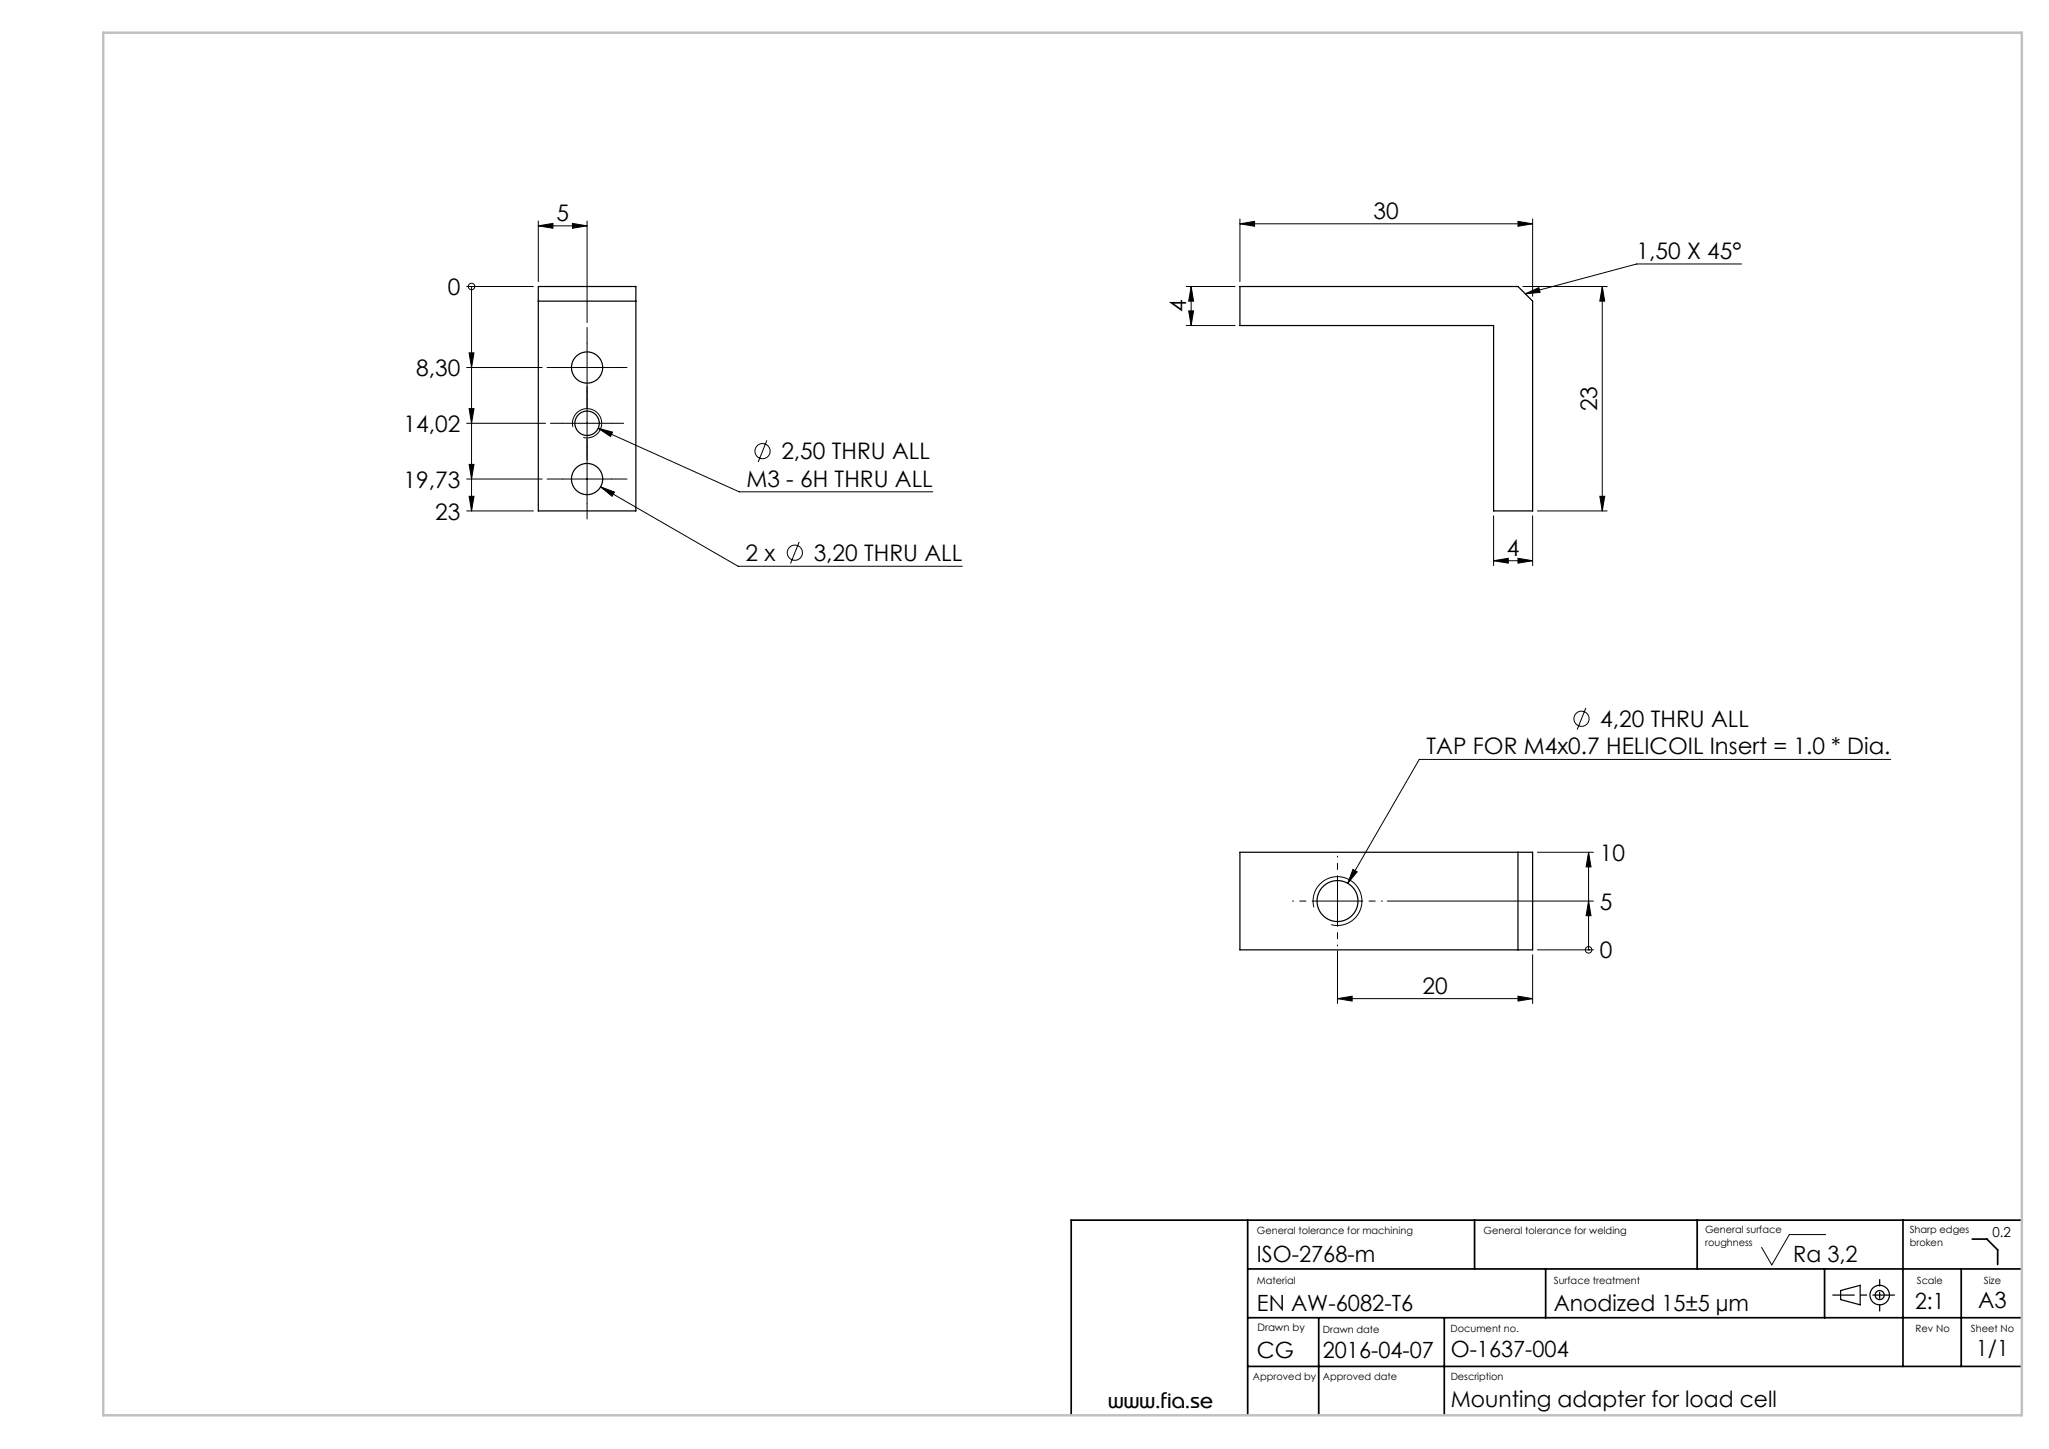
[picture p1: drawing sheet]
<svg xmlns="http://www.w3.org/2000/svg" width="420mm" height="297mm" viewBox="0 0 420 297" stroke-linecap="round" stroke-linejoin="round" font-family="sans-serif">
<g fill="none" stroke="#000" stroke-width=".2">
<path d="M95.7 58.7h13.6M96.7 58.7h.1M96.7 58.7v46M110.3 46.3l3-.5v1zM110.3 45.3v12.4M110.3 46.3h10M117.3 45.8l3 .5-3 .5zM120.3 45.3v20.8M243.2 58.7h10M244.2 58.7l.5 3h-1zM244.2 58.7v8M254.2 45.9l3-.5v1z"/>
<path d="M254.2 44.9v12.8M254.2 45.9h60M311.2 45.4l3 .5-3 .5zM312.2 58.7h17.2M314.2 44.9v15.8M328.4 58.7l.5 3h-1zM328.4 58.7v46M357 54.1h-21.5l-22.8 6.1M95.7 75.3h15.4M96.2 72.3h1l-.5 3zM115.3 75.3h10M120.3 70.3v10"/>
<path d="M243.2 66.7h10M243.7 63.7h1l-.5 3zM312.7 60.2l2.7-1.2 .3 .9zM95.7 98.2h15.4M95.7 86.8h16.1M96.2 83.8h1l-.5 3zM96.2 95.2h1l-.5 3zM115.3 98.2h10M115.3 86.8h10M117.4 87.5a3 3 0 0 1 2.7-3.7 3 3 0 0 1 3.2 3.2 3 3 0 0 1-3.7 2.7M120.3 81.8v10M120.3 93.2v10"/>
<path d="M122.6 87.8l3 .8-.5 .9zM122.6 87.8l28.9 13h39.7M123.1 99.8l2.9 1.1-.5 .8zM123.1 99.8l28.2 16.3h46M157.2 90.2l-1.8 4.5M95.7 104.7h13.6M96.2 101.7h1l-.5 3zM163.8 111.1l-1.8 4.4M306.2 114.9l3-.5v1zM306.2 105.7v10.2M306.2 114.9h8M311.2 114.4l3 .5-3 .5z"/>
<path d="M314.2 105.7v10.2M315.2 104.7h14.2M327.9 101.7h1l-.5 3zM325.1 145.1l-1.8 4.4M387.5 155.7h-96.6l-14.6 25.4M274.2 179.7v10M277.3 178.2l.9 .5-1.9 2.4zM315.2 174.7h11.4M325.6 174.7l.5 3h-1zM325.6 174.7v20M269.2 184.7h10M269.3 186a5 5 0 0 1 4.4-6.3 5 5 0 0 1 5.4 5.4 5 5 0 0 1-6.2 4.4"/>
<path d="M274.2 194.9v10.8M284.4 184.7h42.2M314.2 195.7v10M315.2 194.7h11.4M325.6 184.7l.5 3h-1zM325.6 194.7h.1M274.2 204.7l3-.5v1zM274.2 204.7h40M311.2 204.2l3 .5-3 .5zM374.2 253h-7.4l-3.6 6.3-2.1-3.6"/>
<circle cx="96.7" cy="58.7" r=".67"/>
<circle cx="156.3" cy="92.5" r="1.56"/>
<circle cx="162.9" cy="113.3" r="1.56"/>
<circle cx="324.2" cy="147.3" r="1.56"/>
<circle cx="325.6" cy="194.7" r=".67"/>
</g>
<g fill="none" stroke="#000" stroke-width=".25">
<path d="M110.3 58.7h20v46h-20zM254.2 58.7h57l3 3v43h-8v-38h-52zM110.3 61.7h20M254.2 174.7h60v20h-60zM311.2 174.7v20M377.3 264.5l4-1.1v4l-4-1z"/>
<circle cx="120.3" cy="75.3" r="3.2"/>
<circle cx="120.3" cy="98.2" r="3.2"/>
<circle cx="120.3" cy="86.8" r="2.5"/>
<circle cx="274.2" cy="184.7" r="4.2"/>
<circle cx="385.3" cy="265.4" r="2"/>
<circle cx="385.3" cy="265.4" r=".93"/>
</g>
<path d="M115.3 75.3h-3.2M120.3 70.3v-3.2M125.3 75.3h3.2M115.3 98.2h-3.2M115.3 86.8h-2.5M120.3 80.3v3.2M120.3 93.2v-3.2M120.3 81.8v-2.5M120.3 91.8v2.5M125.3 98.2h3.2M125.3 86.8h2.5M120.3 103.2v3.2" fill="none" stroke="#000" stroke-width=".2" stroke-dasharray="15.2 1.3 1.3 1.3"/>
<path d="M274.2 179.7v-4.2M269.2 184.7h-4.2M274.2 189.7v4.2M279.2 184.7h4.2" fill="none" stroke="#000" stroke-width=".2" stroke-dasharray="15.2 1.3 1.3 1.3" stroke-dashoffset="15"/>
<path d="M388.3 265.4h-12.6" fill="none" stroke="#000" stroke-width=".25" stroke-dasharray="15.2 1.3 1.3 1.3" stroke-dashoffset="10.8"/>
<path d="M385.3 268.7v-6.4" fill="none" stroke="#000" stroke-width=".25" stroke-dasharray="15.2 1.3 1.3 1.3" stroke-dashoffset="13.9"/>
<g fill="none" stroke="#000" stroke-width=".35">
<path d="M255.7 250.1v40M302.3 250.1v10M347.9 250.1v10M390.1 250.1v30M404.3 254h3l2.2 2.2v3M414.4 250.1h-194.8v40M255.7 270.1h158.7M255.7 260.1h158.7M270.3 270.1v20M296 270.1v20M316.8 260.1v10M374 260.1v10"/>
<path d="M402 260.1v20M255.7 280.1h158.7"/>
</g>
<path d="M21.2 6.7h393.2v283.4h-393.2z" fill="none" stroke="#c0c0c0" stroke-width=".5"/>
<g fill="#000">
<path d="M311.2 45.4l3 .5-3 .5zM254.2 45.9l3-.5v1zM117.3 45.8l3 .5-3 .5zM110.3 46.3l3-.5v1zM311.2 204.2l3 .5-3 .5zM274.2 204.7l3-.5v1z"/>
<path d="M328.4 58.7l.5 3h-1zM327.9 101.7h1l-.5 3zM244.2 58.7l.5 3h-1zM243.7 63.7h1l-.5 3z"/>
<path d="M96.2 72.3h1l-.5 3zM96.2 83.8h1l-.5 3zM96.2 95.2h1l-.5 3zM96.2 101.7h1l-.5 3zM325.6 184.7l.5 3h-1zM325.6 174.7l.5 3h-1z"/>
<path d="M312.7 60.2l2.7-1.2 .3 .9zM123.1 99.8l2.4 1.9 .5-.8zM122.6 87.8l2.5 1.7 .5-.9zM277.3 178.2l-1 2.9 1.9-2.4z"/>
<path d="M306.2 114.9l3-.5v1zM311.2 114.4l3 .5-3 .5z"/>
</g>
<g font-size="4.7">
<text x="114" y="45.3">5</text>
<text x="281.6" y="44.9">30</text>
<text x="335.5" y="53.1">1,50 X 45°</text>
<text x="91.8" y="60.5">0</text>
<text x="243.1" y="64" transform="rotate(-90 243.1 64)">4</text>
<text x="85.3" y="77.1">8,30</text>
<text x="82.7" y="88.5">14,02</text>
<text x="327.4" y="84.3" transform="rotate(-90 327.4 84.3)">23</text>
<text x="160.2" y="94.2">2,50 THRU ALL</text>
<text x="82.7" y="100">19,73</text>
<text x="153" y="99.8">M3 - 6H THRU ALL</text>
<text x="89.2" y="106.5">23</text>
<text x="308.9" y="113.9">4</text>
<text x="152.8" y="115">2 x</text>
<text x="166.8" y="115">3,20 THRU ALL</text>
<text x="328" y="149">4,20 THRU ALL</text>
<text x="292.4" y="154.6">TAP FOR M4x0.7 HELICOIL Insert = 1.0 * Dia.</text>
<text x="327.9" y="176.5">10</text>
<text x="327.9" y="186.5">5</text>
<text x="327.9" y="196.5">0</text>
<text x="291.6" y="203.7">20</text>
</g>
<g font-size="4.6">
<text x="257.6" y="258.6">ISO-2768-m</text>
<text x="367.6" y="258.6">Ra 3,2</text>
<text x="257.6" y="268.6">EN AW-6082-T6</text>
<text x="318.5" y="268.6">Anodized 15±5 µm</text>
<text x="392.6" y="268.3">2:1</text>
<text x="405.5" y="268">A3</text>
<text x="257.6" y="278.4">CG</text>
<text x="271.1" y="278.4">2016-04-07</text>
<text x="297.4" y="278.1">O-1637-004</text>
<text x="405.1" y="277.9">1/1</text>
<text x="297.4" y="288.4">Mounting adapter for load cell</text>
</g>
<text font-size="4.2" x="227.2" y="288.5">www.fia.se</text>
<text font-size="2.8" x="408.4" y="253.5">0.2</text>
<text font-size="2.1" x="257.7" y="272.8">Drawn by</text>
<g font-size="2">
<text x="257.6" y="252.9">General tolerance for machining</text>
<text x="304.1" y="252.9">General tolerance for welding</text>
<text x="349.5" y="252.8">General surface</text>
<text x="349.5" y="255.4">roughness</text>
<text x="391.4" y="252.8">Sharp edges</text>
<text x="391.4" y="255.4">broken</text>
<text x="257.6" y="263.2">Material</text>
<text x="318.5" y="263.2">Surface treatment</text>
<text x="392.9" y="263.2">Scale</text>
<text x="406.6" y="263.2">Size</text>
<text x="271.1" y="273.2">Drawn date</text>
<text x="297.3" y="273">Document no.</text>
<text x="392.7" y="273">Rev No</text>
<text x="404" y="273">Sheet No</text>
<text x="256.8" y="282.9">Approved by</text>
<text x="271.1" y="282.8">Approved date</text>
<text x="297.4" y="282.8">Description</text>
</g>
</svg>
